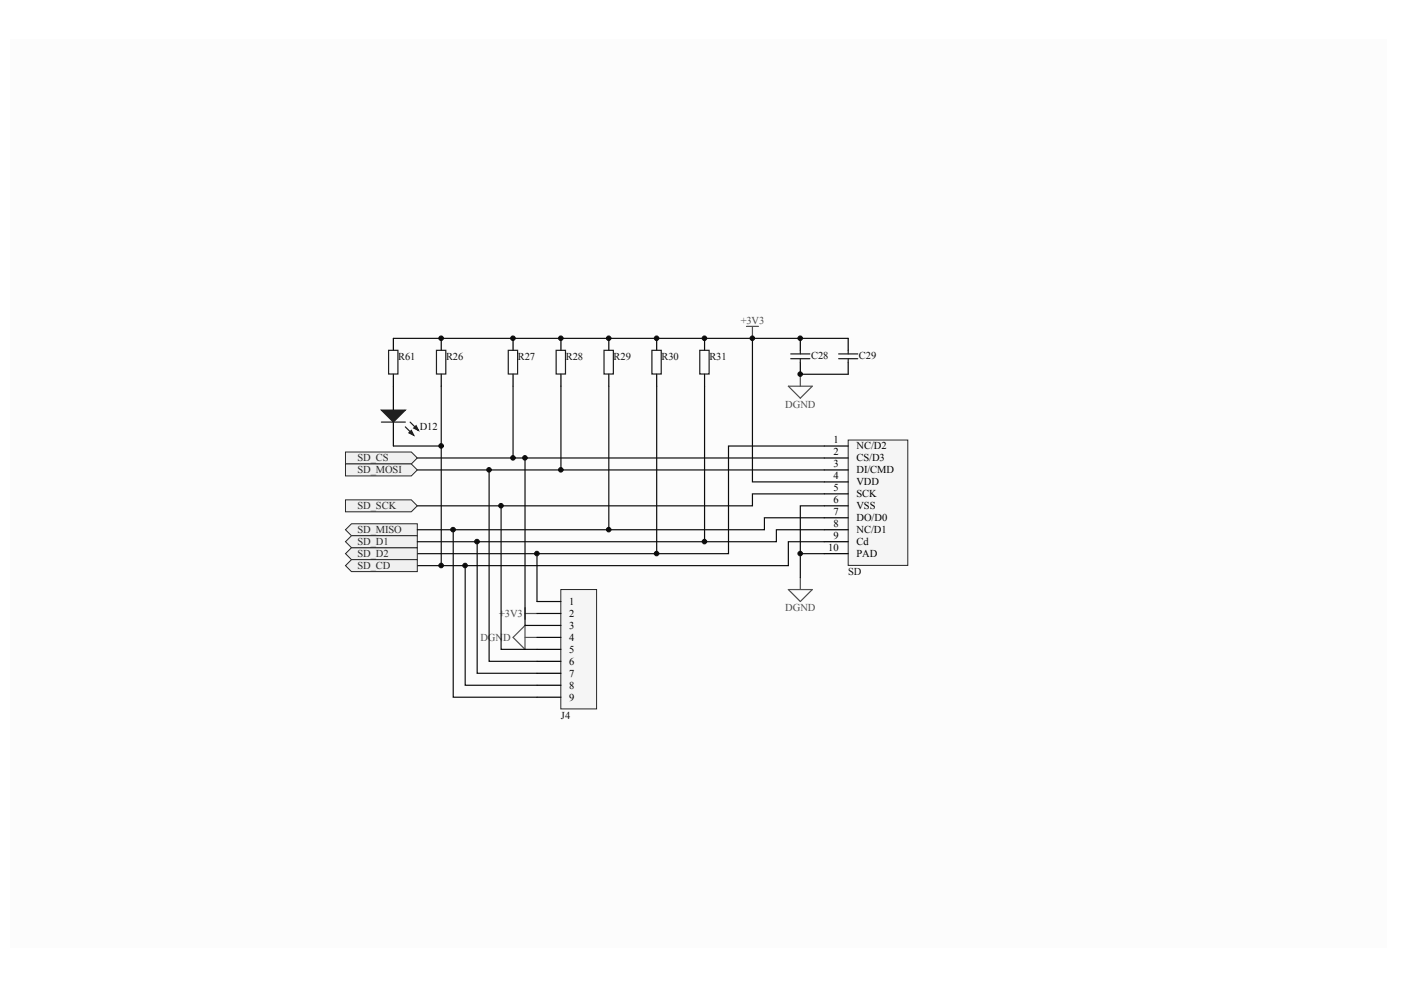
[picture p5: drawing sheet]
<svg xmlns="http://www.w3.org/2000/svg" width="297mm" height="210mm" viewBox="0 0 297 210" stroke-linecap="round" stroke-linejoin="round" font-family="sans-serif">
<path d="M2.2 8.3h291.8v192.7h-291.8z" fill="#fcfcfc"/>
<path d="M158.3 69.2h2.5M159.5 69.2v2.5" fill="none" stroke="#4c4c4c" stroke-width=".25"/>
<path d="M88.5 97.1h86.3M88.5 99.6h86.3M174.8 104.7h-15.3v2.5h-71" fill="none" stroke="#0e0e0e" stroke-width=".25"/>
<g fill="#f0f0f0" stroke="#262626" stroke-width=".21">
<path d="M73.3 112.3l1.2-1.2h14v2.5h-14z" fill-rule="evenodd"/>
<path d="M73.3 95.8h13.9l1.3 1.3-1.3 1.3h-13.9z" fill-rule="evenodd"/>
<path d="M73.3 98.4h13.9l1.3 1.2-1.3 1.3h-13.9z" fill-rule="evenodd"/>
<path d="M73.3 106h13.9l1.3 1.2-1.3 1.3h-13.9z" fill-rule="evenodd"/>
</g>
<path d="M167.1 125h5.1l-2.5 2.5zM169.7 122.5v2.5" fill="none" stroke="#4c4c4c" stroke-width=".25"/>
<path d="M174.8 94.6h-20.3v22.8h-66" fill="none" stroke="#0e0e0e" stroke-width=".25"/>
<path d="M73.3 117.4l1.2-1.3h14v2.6h-14z" fill-rule="evenodd" fill="#f0f0f0" stroke="#262626" stroke-width=".21"/>
<path d="M108.8 71.7v2.6M108.8 79.3v2.6M118.9 71.7v2.6M118.9 79.3v2.6M129.1 71.7v2.6M129.1 79.3v2.6M139.2 71.7v2.6M139.2 79.3v2.6M169.7 71.7v2.6M169.7 76.8v2.5M179.8 71.7v2.6M179.8 76.8v2.5" fill="none" stroke="#000" stroke-width=".25"/>
<path d="M107.8 74.3h1.9v5h-1.9zM117.9 74.3h2v5h-2zM128.1 74.3h1.9v5h-1.9zM138.2 74.3h2v5h-2zM167.7 75h4M167.7 76.1h4M169.7 74.3v.7M169.7 76.1v.7M177.8 75h4.1M177.8 76.1h4.1M179.8 74.3v.7M179.8 76.1v.7" fill="none" stroke="#1c1c1c" stroke-width=".25"/>
<path d="M169.7 79.3h10.1M179.8 71.7h-20.3v30.5h15.3M108.8 81.9v15.2M118.9 81.9v17.7M129.1 81.9v30.4M139.2 81.9v35.5M174.8 109.8h-12.7v2.5h-73.6" fill="none" stroke="#0e0e0e" stroke-width=".25"/>
<path d="M169.7 79.3v2.6M167.1 81.9h5.1l-2.5 2.5z" fill="none" stroke="#4c4c4c" stroke-width=".25"/>
<path d="M73.3 114.9l1.2-1.3h14v2.5h-14z" fill-rule="evenodd" fill="#f0f0f0" stroke="#262626" stroke-width=".21"/>
<path d="M149.4 81.9v33M174.8 112.3h-10.2v2.6h-76.1" fill="none" stroke="#0e0e0e" stroke-width=".25"/>
<path d="M149.4 71.7v2.6M149.4 79.3v2.6" fill="none" stroke="#000" stroke-width=".25"/>
<path d="M148.4 74.3h1.9v5h-1.9z" fill="none" stroke="#1c1c1c" stroke-width=".25"/>
<path d="M108.8 135.1l2.5-2.5v5.1zM111.3 128.8v2.5M111.3 130.1h2.6M111.3 135.1h2.6" fill="none" stroke="#4c4c4c" stroke-width=".25"/>
<path d="M179.8 93.3h12.7v26.6h-12.7z" fill="#f5f5f5" stroke="#262626" stroke-width=".21"/>
<path d="M93.6 71.7v2.6M93.6 79.3v2.6M174.8 94.6h5M174.8 97.1h5M174.8 99.6h5M174.8 102.2h5M174.8 104.7h5M174.8 107.2h5M174.8 109.8h5M174.8 112.3h5M174.8 114.9h5M174.8 117.4h5" fill="none" stroke="#000" stroke-width=".25"/>
<path d="M93.6 81.9v38M169.7 117.4h5.1M174.8 107.2h-5.1v15.3M174.8 114.9h-7.7v5h-78.6" fill="none" stroke="#0e0e0e" stroke-width=".25"/>
<path d="M92.5 74.3h2v5h-2z" fill="none" stroke="#1c1c1c" stroke-width=".25"/>
<path d="M73.3 119.9l1.2-1.2h14v2.5h-14z" fill-rule="evenodd" fill="#f0f0f0" stroke="#262626" stroke-width=".21"/>
<path d="M103.7 99.6v40.6h10.2M111.3 97.1v35.5h2.6M96.1 112.3v35.5h17.8M98.6 119.9v25.4h15.3M101.2 114.9v27.9h12.7M106.2 107.2v30.5h7.7M113.9 117.4v10.1" fill="none" stroke="#0e0e0e" stroke-width=".25"/>
<path d="M118.9 125h7.6v25.3h-7.6z" fill="#f5f5f5" stroke="#262626" stroke-width=".21"/>
<path d="M83.4 71.7v2.6M83.4 79.3v7.7M83.4 89.5v5.1M113.9 127.5h5M113.9 130.1h5M113.9 132.6h5M113.9 135.1h5M113.9 137.7h5M113.9 140.2h5M113.9 142.8h5M113.9 145.3h5M113.9 147.8h5" fill="none" stroke="#000" stroke-width=".25"/>
<path d="M82.4 74.3h2v5h-2zM80.9 89.5h5M85.9 90.5l1.8 1.8M87 89.5l1.7 1.8" fill="none" stroke="#1c1c1c" stroke-width=".25"/>
<g fill="#1c1c1c" stroke="#1c1c1c" stroke-width=".25">
<path d="M80.9 87h5l-2.5 2.5z"/>
<path d="M86.7 91.8l.5-.5 .5 1z"/>
<path d="M87.7 90.8l.5-.5 .5 1z"/>
</g>
<path d="M83.4 71.7h76.1M83.4 94.6h10.2" fill="none" stroke="#0e0e0e" stroke-width=".25"/>
<g fill="#0e0e0e" stroke="#0e0e0e" stroke-width=".21">
<circle cx="93.5" cy="119.9" r=".48"/>
<circle cx="93.5" cy="94.5" r=".48"/>
<circle cx="93.5" cy="71.7" r=".48"/>
<circle cx="96.1" cy="112.3" r=".49"/>
<circle cx="98.6" cy="119.9" r=".48"/>
<circle cx="101.1" cy="114.8" r=".49"/>
<circle cx="103.7" cy="99.6" r=".48"/>
<circle cx="106.2" cy="107.2" r=".48"/>
<circle cx="108.8" cy="97.1" r=".48"/>
<circle cx="108.8" cy="71.7" r=".48"/>
<circle cx="111.3" cy="97.1" r=".48"/>
<circle cx="113.8" cy="117.4" r=".48"/>
<circle cx="118.9" cy="99.6" r=".48"/>
<circle cx="118.9" cy="71.7" r=".48"/>
<circle cx="129.1" cy="112.3" r=".48"/>
<circle cx="129.1" cy="71.7" r=".48"/>
<circle cx="139.2" cy="117.4" r=".48"/>
<circle cx="139.2" cy="71.7" r=".48"/>
<circle cx="149.4" cy="114.8" r=".48"/>
<circle cx="149.4" cy="71.7" r=".48"/>
<circle cx="159.5" cy="71.7" r=".48"/>
<circle cx="169.7" cy="117.4" r=".48"/>
<circle cx="169.7" cy="79.3" r=".48"/>
<circle cx="169.7" cy="71.7" r=".48"/>
</g>
<g font-size="2.2" fill="#4c4c4c">
<text x="157" y="68.7">+3V3</text>
<text x="166.5" y="86.4">DGND</text>
<text x="105.8" y="130.8">+3V3</text>
<text x="166.5" y="129.5">DGND</text>
<text x="101.9" y="135.9">DGND</text>
</g>
<g font-size="2.2" fill="#0e0e0e">
<text x="84.4" y="76.3">R61</text>
<text x="94.6" y="76.3">R26</text>
<text x="109.8" y="76.3">R27</text>
<text x="119.9" y="76.3">R28</text>
<text x="130.1" y="76.3">R29</text>
<text x="140.2" y="76.3">R30</text>
<text x="150.4" y="76.3">R31</text>
<text x="172" y="76">C28</text>
<text x="182.1" y="76">C29</text>
<text x="89" y="91.2">D12</text>
<text x="179.8" y="121.9">SD</text>
<text x="118.9" y="152.4">J4</text>
</g>
<g font-size="2.2">
<text x="176.7" y="94">1</text>
<text x="181.6" y="95.3">NC/D2</text>
<text x="176.7" y="96.6">2</text>
<text x="176.7" y="99.1">3</text>
<text x="176.7" y="101.6">4</text>
<text x="181.6" y="97.8">CS/D3</text>
<text x="181.6" y="100.4">DI/CMD</text>
<text x="176.7" y="104.2">5</text>
<text x="176.7" y="106.7">6</text>
<text x="181.6" y="102.9">VDD</text>
<text x="181.6" y="105.4">SCK</text>
<text x="181.6" y="108">VSS</text>
<text x="176.7" y="109.2">7</text>
<text x="176.7" y="111.8">8</text>
<text x="181.6" y="110.5">DO/D0</text>
<text x="181.6" y="113">NC/D1</text>
<text x="175.6" y="116.8">10</text>
<text x="176.7" y="114.3">9</text>
<text x="181.6" y="115.6">Cd</text>
<text x="181.6" y="118.1">PAD</text>
<text x="120.7" y="128.3">1</text>
<text x="120.7" y="130.8">2</text>
<text x="120.7" y="133.3">3</text>
<text x="120.7" y="135.9">4</text>
<text x="120.7" y="138.4">5</text>
<text x="120.7" y="140.9">6</text>
<text x="120.7" y="143.5">7</text>
<text x="120.7" y="146">8</text>
<text x="120.7" y="148.5">9</text>
</g>
<g font-size="2.2" fill="#262626">
<text x="75.8" y="97.8">SD_CS</text>
<text x="75.8" y="100.4">SD_MOSI</text>
<text x="75.8" y="108">SD_SCK</text>
<text x="75.8" y="113">SD_MISO</text>
<text x="75.8" y="118.1">SD_D2</text>
<text x="75.8" y="115.6">SD_D1</text>
<text x="75.8" y="120.6">SD_CD</text>
</g>
</svg>
